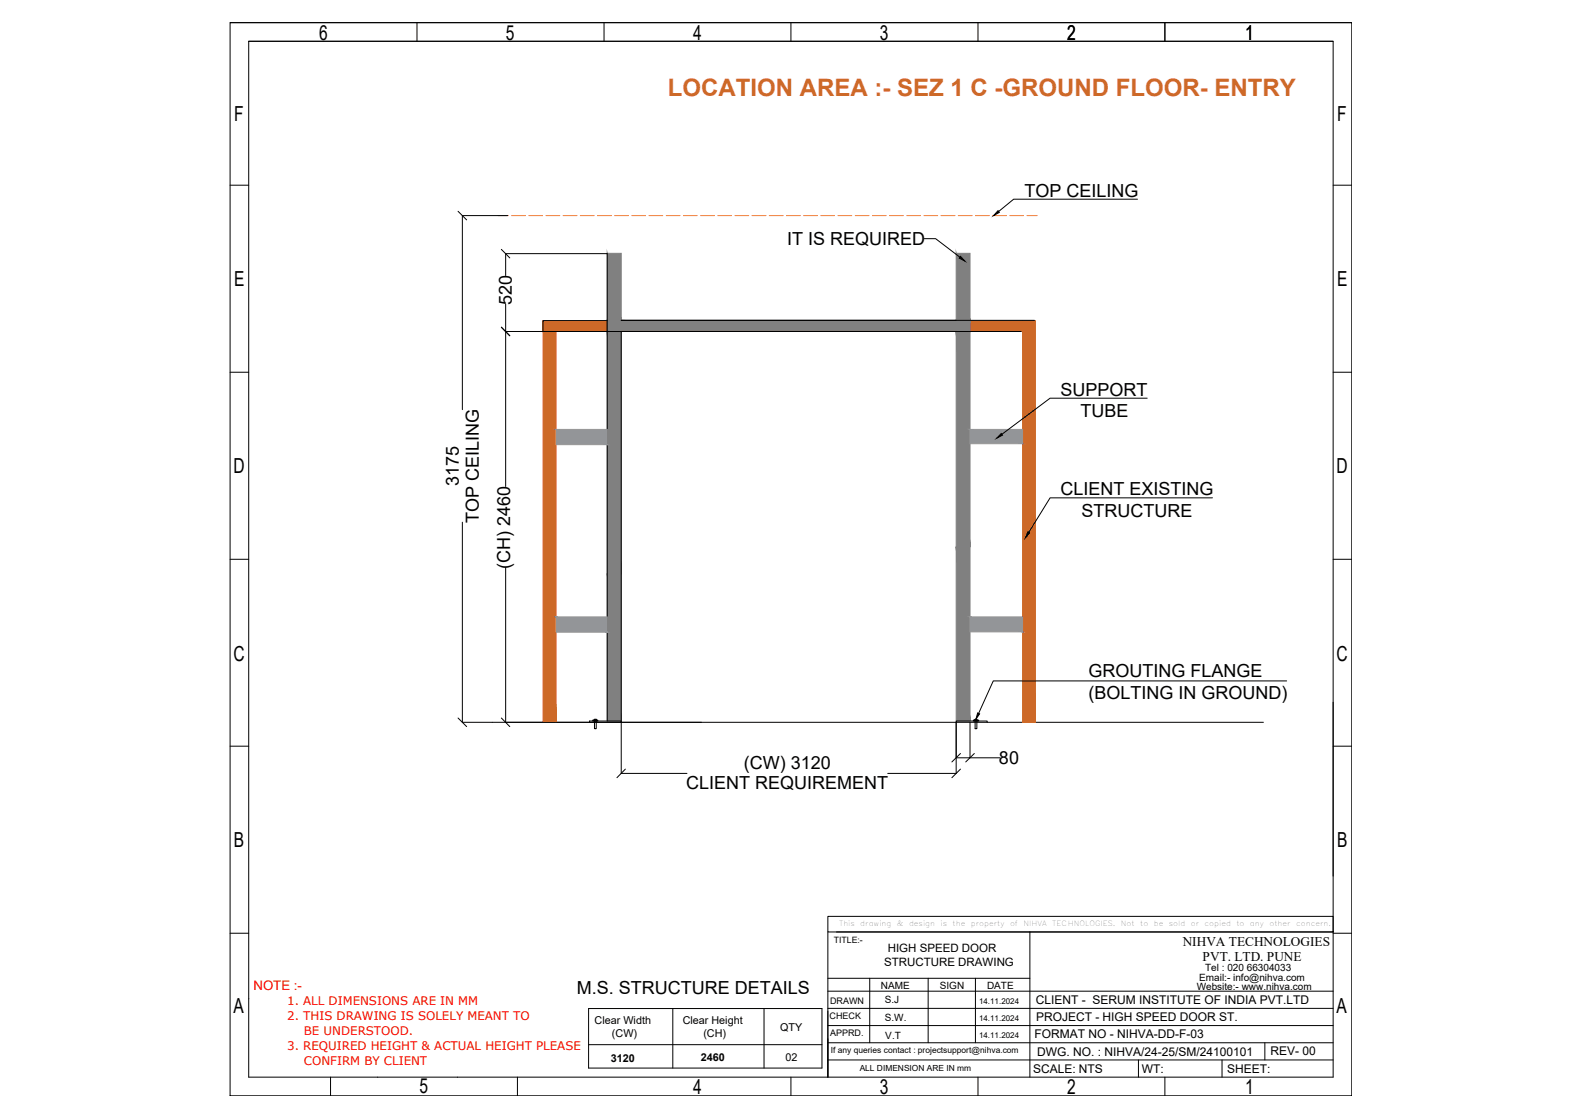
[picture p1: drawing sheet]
<svg xmlns="http://www.w3.org/2000/svg" width="420mm" height="297mm" viewBox="0 0 420 297" stroke-linecap="round" stroke-linejoin="round" font-family="sans-serif">
<!-- layer: 0 -->
<g fill="none" stroke="#000" stroke-width=".27">
<path d="M61.2 6h298.3v285.4h-298.3zM61.2 6h298.3M66.1 11h288.4v275.4h-288.4zM66.1 11h288.4M110.9 6v5M160.6 6v5M210.3 6v5M260.1 6v5M309.8 6v5M61.2 49.2h4.9M121.8 56.2l2.3 2.3M135 57.3h-12v51.6"/>
<path d="M302.5 53h-32.9l-4 3.2M354.5 49.2h5M133.3 66.3l2.3 2.3M134.4 67.5h27.1v124.2M134.5 67.5v5.8M245.8 63.5h3l6.4 4.9M61.2 99h4.9M133.3 87l2.3 2.3M134.4 88.2h.1M134.4 88.2h137.1M134.5 80.8v48.6M161.5 85.3h-17.1v2.9h17.1"/>
<path d="M165.2 88.2v117.5h17.5M165.2 85.2h109.9M354.5 99h5M305.1 105.9h-25.9l-12.8 9.6M123 138.9v53.2h213M322.4 132.4h-43.2l-5.6 9.2M61.2 148.7h4.9M134.5 150.9v41.2M354.5 148.7h5M61.2 198.4h4.9M121.8 190.9l2.3 2.3M133.3 190.9l2.3 2.3"/>
<path d="M158 191.4h.6l-.3 .1h.3v2.3h-.5v-2.3h.2zM158 191.5h-.4v.2h1M158.3 191.7h6.9v.4M158.6 191.7h-1.8v.4M158.6 191.5h.4v.2h-.4M254.3 192.1v-.4h8.2v.4M258 192.1v9.4h-3.7v-9.4v13.6h-18.2M259.2 191.4h.7l-.4 .1h.3v2.3h-.5v-2.3h.2zM259.2 191.5h-.4v.2h1.4v-.2h-.3M342.2 181.1h-78.1l-3.9 8.6M354.5 186.7v46.3M354.5 198.4h5"/>
<path d="M166.3 204.5l-2.2 2.3M255.4 204.5l-2.3 2.3M255.4 200.4l-2.3 2.2M258 201.5h7.9M259.1 200.4l-2.3 2.2M61.2 248.2h4.9M220.1 243.7h134.4v4.1h-134.4zM220.1 247.8v38.6M222.4 247.8h132.1M273.9 247.8v38.6M354.5 248.2h5M66.1 265.6h.1"/>
<path d="M156.5 268.2h62.1v15.8h-62.1zM156.5 277.8h62.1M178.9 268.2v15.8M203.2 268.2v15.8M220.1 277.3h134.4M220.1 272.7h134.4M220.1 268.2h134.4M220.1 263.6h134.4M220.1 260.2h53.8M231.3 260.2v17.1M246.8 260.2v17.1M259.4 260.2v17.1"/>
<path d="M336.4 277.3v4.6M87.9 286.4v5M100.4 286.4v.1M121.6 286.4v.1M137.6 286.4v5M210.3 286.4v5M220.1 281.9h134.4M260.1 286.4v5M302.7 281.9v4.5M309.8 286.4v5M325 281.9v4.5"/>
</g>
<g fill="#cd6928" stroke="#cd6928" stroke-width=".27">
<path d="M147.1 85.3h.8z"/>
<path d="M258 85.3l13.9 2.9v-2.9zM258 85.3l13.9 2.9h-13.9z"/>
<path d="M161.5 85.3l96.5 2.9v-2.9zM161.5 85.3l96.5 2.9h-96.5z"/>
<path d="M144.4 85.3l17.1 2.9v-2.9zM144.4 85.3l17.1 2.9h-17.1z"/>
<path d="M147.1 85.3h.8zM144.4 85.3h3.5z"/>
<path d="M271.9 85.3l3.5 106.8v-106.8zM271.9 85.3l3.5 106.8h-3.5z"/>
<path d="M144.4 85.3l3.5 106.8v-106.8zM144.4 85.3l3.5 106.8h-3.5z"/>
</g>
<g fill="#808080" stroke="#808080" stroke-width=".27">
<path d="M254.3 67.4l3.7 17.8v-17.8zM254.3 67.4l3.7 17.8h-3.7z"/>
<path d="M161.5 67.4l3.7 17.8v-17.8zM161.5 67.4l3.7 17.8h-3.7z"/>
<path d="M254.3 85.2l3.7 3v-3zM254.3 85.2l3.7 3h-3.7z"/>
<path d="M165.2 85.2l89.1 3v-3zM165.2 85.2l89.1 3h-89.1z"/>
<path d="M161.5 85.2l3.7 3v-3zM161.5 85.2l3.7 3h-3.7z"/>
<path d="M254.3 88.2l3.7 57.2v-57.2zM254.3 88.2l3.7 57.2h-3.7z"/>
<path d="M161.5 88.2l3.7 64.3v-64.3zM161.5 88.2l3.7 64.3h-3.7z"/>
<path d="M254.3 145.4l3.7 46.3v-46.3zM254.3 145.4l3.7 46.3h-3.7z"/>
<path d="M161.5 152.5l3.7 39.2v-39.2zM161.5 152.5l3.7 39.2h-3.7z"/>
</g>
<g fill="#939598" stroke="#939598" stroke-width=".27">
<path d="M258 114.2l13.9 3.8v-3.8zM258 114.2l13.9 3.8h-13.9z"/>
<path d="M147.9 114.2l13.6 4.1v-4.1zM147.9 114.2l13.6 4.1h-13.6z"/>
<path d="M258 164.1l13.9 3.9v-3.9zM258 164.1l13.9 3.9h-13.9z"/>
<path d="M147.9 164.1l13.6 4v-4zM147.9 164.1l13.6 4h-13.6z"/>
</g>
<path d="M265.4 56l.3 .5-1.5 .8zM255.4 68.2l1.2 1.2-1.5-.8zM266.2 115.3l.4 .4-1.5 .8zM273.4 141.4l.4 .3-1.1 1.3zM260 189.6l.5 .2-1 1.5z" fill="#000" stroke="#000" stroke-width=".27"/>
<g fill="none" stroke="#ff7f00" stroke-width=".27">
<path d="M132.4 57.3h2.7M136.1 57.3h3.6M140.6 57.3h3.7M145.2 57.3h3.7M149.7 57.3h3.7M154.3 57.3h3.7M158.9 57.3h3.7M163.5 57.3h3.6M168 57.3h3.7M172.6 57.3h3.6M177.2 57.3h3.6M181.8 57.3h3.6"/>
<path d="M186.3 57.3h3.7M190.9 57.3h3.6M195.5 57.3h3.6M200 57.3h3.7M204.6 57.3h3.7M209.1 57.3h3.7M213.7 57.3h3.7M218.3 57.3h3.6M222.9 57.3h3.6M227.4 57.3h3.7M232 57.3h3.6M236.6 57.3h3.6"/>
<path d="M241.1 57.3h3.7M245.7 57.3h3.7M250.2 57.3h3.7M254.8 57.3h3.7M259.4 57.3h3.7M264 57.3h3.6M268.5 57.3h3.7M273.1 57.3h2.7"/>
</g>
<text font-size="6.4" fill="#cd6928" x="177.6" y="25.6">LOCATION AREA :- SEZ 1 C -GROUND FLOOR- ENTRY</text>
<g font-size="5.5">
<text x="84.9" y="10.6">6</text>
<text x="134.5" y="10.5">5</text>
<text x="184.3" y="10.5">4</text>
<text x="234" y="10.6">3</text>
<text x="283.8" y="10.6">2</text>
<text x="331.1" y="10.6">1</text>
<text x="62.3" y="32.1">F</text>
<text x="355.6" y="32.1">F</text>
<text x="62.2" y="76.2">E</text>
<text x="355.6" y="76.2">E</text>
<text x="62.1" y="125.8">D</text>
<text x="355.4" y="125.8">D</text>
<text x="62.1" y="175.7">C</text>
<text x="355.4" y="175.7">C</text>
<text x="62.2" y="225.3">B</text>
<text x="355.6" y="225.3">B</text>
<text x="62.1" y="269.3">A</text>
<text x="355.4" y="269.3">A</text>
<text x="111.6" y="290.8">5</text>
<text x="184.3" y="290.9">4</text>
<text x="234" y="290.9">3</text>
<text x="283.8" y="290.9">2</text>
<text x="331.1" y="290.9">1</text>
</g>
<g font-size="4.8">
<text x="272.5" y="52.3">TOP CEILING</text>
<text x="209.4" y="65.1">IT IS REQUIRED</text>
<text x="136.1" y="81" transform="rotate(-90 136.1 81)">520</text>
<text x="282" y="105.3">SUPPORT</text>
<text x="287.4" y="111">TUBE</text>
<text x="122" y="129.3" transform="rotate(-90 122 129.3)">3175</text>
<text x="282" y="131.8">CLIENT EXISTING</text>
<text x="287.6" y="137.5">STRUCTURE</text>
<text x="127.3" y="139" transform="rotate(-90 127.3 139)">TOP CEILING</text>
<text x="135.7" y="151.2" transform="rotate(-90 135.7 151.2)">(CH) 2460</text>
<text x="289.4" y="180.1">GROUTING FLANGE</text>
<text x="289.4" y="185.9">(BOLTING IN GROUND)</text>
<text x="265.7" y="203.2">80</text>
<text x="182.5" y="209.9">CLIENT REQUIREMENT</text>
<text x="197.8" y="204.6">(CW) 3120</text>
<text x="153.4" y="264.3">M.S. STRUCTURE DETAILS</text>
</g>
<g font-size="3.5">
<text x="314.5" y="251.5">NIHVA TECHNOLOGIES</text>
<text x="319.8" y="255.5">PVT. LTD. PUNE</text>
</g>
<text font-size="3.5" fill="#f00" x="67.4" y="263.3">NOTE :-</text>
<g font-size="3.2">
<text x="275.4" y="267">CLIENT - SERUM INSTITUTE OF INDIA PVT.LTD</text>
<text x="275.5" y="271.5">PROJECT - HIGH SPEED DOOR ST.</text>
<text x="275.1" y="276.1">FORMAT NO - NIHVA-DD-F-03</text>
<text x="275.8" y="280.9">DWG. NO. : NIHVA/24-25/SM/24100101</text>
<text x="337.8" y="280.6">REV- 00</text>
<text x="274.8" y="285.3">SCALE: NTS</text>
<text x="303.6" y="285.2">WT:</text>
<text x="326.4" y="285.3">SHEET:</text>
</g>
<g font-size="3.1">
<text x="235.1" y="256.8">STRUCTURE DRAWING</text>
<text x="236.1" y="253.1">HIGH SPEED DOOR</text>
</g>
<g font-size="3.1" fill="#f00">
<text x="76.4" y="267.3">1. ALL DIMENSIONS ARE IN MM</text>
<text x="76.4" y="271.3">2. THIS DRAWING IS SOLELY MEANT TO</text>
<text x="80.8" y="275.2">BE UNDERSTOOD.</text>
<text x="76.4" y="279.1">3. REQUIRED HEIGHT &amp; ACTUAL HEIGHT PLEASE</text>
<text x="80.8" y="283.3">CONFIRM BY CLIENT</text>
</g>
<g font-size="2.9">
<text x="158.1" y="272.3">Clear Width</text>
<text x="162.7" y="275.7">(CW)</text>
<text x="181.5" y="272.3">Clear Height</text>
<text x="187" y="275.7">(CH)</text>
<text x="207.4" y="274.2">QTY</text>
<text x="162.4" y="282.4">3120</text>
<text x="186.4" y="282.1">2460</text>
<text x="208.8" y="282.1">02</text>
</g>
<g font-size="2.7">
<text x="234.2" y="262.9">NAME</text>
<text x="249.9" y="262.9">SIGN</text>
<text x="262.5" y="262.9">DATE</text>
<text x="318.2" y="263.3">Website:- www.nihva.com</text>
<text x="318.9" y="260.9">Email:- info@nihva.com</text>
<text x="320.5" y="258.2">Tel : 020 66304033</text>
<text x="235.3" y="266.8">S.J</text>
<text x="235.3" y="271.4">S.W.</text>
<text x="235.4" y="276.3">V.T</text>
</g>
<g font-size="2.4">
<text x="220.7" y="266.9">DRAWN</text>
<text x="220.6" y="270.9">CHECK</text>
<text x="220.7" y="275.4">APPRD.</text>
</g>
<text font-size="2.3" x="221.7" y="250.8">TITLE:-</text>
<g font-size="2.2">
<text x="220.9" y="280">If any queries contact : projectsupport@nihva.com</text>
<text x="228.6" y="284.9">ALL DIMENSION ARE IN mm</text>
</g>
<g font-size="2.1">
<text x="260.4" y="266.9">14.11.2024</text>
<text x="260.4" y="271.5">14.11.2024</text>
<text x="260.4" y="276.1">14.11.2024</text>
</g>
<g font-size="1.9">
<text x="223.2" y="246.2">This</text>
<text x="228.8" y="246.2">drawing</text>
<text x="238.5" y="246.2">&amp;</text>
<text x="241.7" y="246.2">design</text>
<text x="250.1" y="246.2">is</text>
<text x="253.3" y="246.2">the</text>
<text x="258.2" y="246.2">property</text>
<text x="268.6" y="246.2">of</text>
<text x="272.2" y="246.2">NIHVA</text>
<text x="279.8" y="246.2">TECHNOLOGIES.</text>
<text x="298.1" y="246.2">Not</text>
<text x="303.2" y="246.2">to</text>
<text x="306.8" y="246.2">be</text>
<text x="310.8" y="246.2">sold</text>
<text x="316.7" y="246.2">or</text>
<text x="320.3" y="246.2">copied</text>
<text x="328.8" y="246.2">to</text>
<text x="332.4" y="246.2">any</text>
<text x="337.6" y="246.2">other</text>
<text x="344.7" y="246.2">concern.</text>
</g>
</svg>
